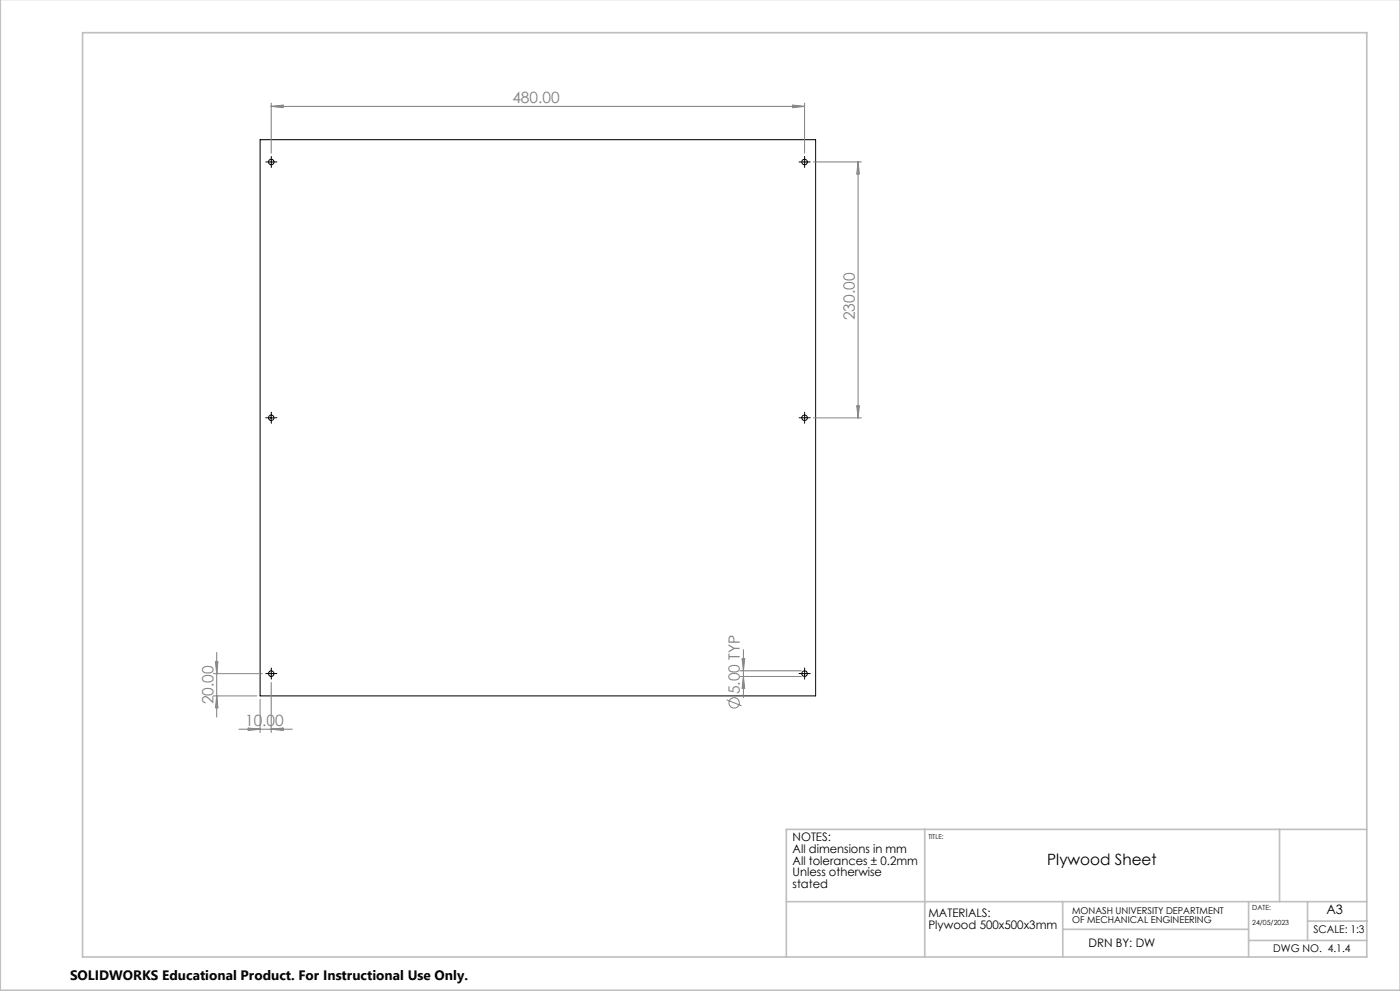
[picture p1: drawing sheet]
<svg xmlns="http://www.w3.org/2000/svg" width="420mm" height="297mm" viewBox="0 0 420 297" stroke-linecap="round" stroke-linejoin="round" font-family="sans-serif">
<g fill="none" stroke="#000" stroke-width=".3">
<path d="M78 41.9h166.7v166.7h-166.7zM80.5 125.2h1.7M81.4 124.4v1.6"/>
<circle cx="81.4" cy="48.6" r=".83"/>
<circle cx="241.4" cy="48.5" r=".84"/>
<circle cx="81.4" cy="125.2" r=".82"/>
<circle cx="241.4" cy="125.2" r=".83"/>
<circle cx="81.4" cy="201.9" r=".84"/>
<circle cx="241.4" cy="201.9" r=".84"/>
</g>
<g fill="none" stroke="#808080" stroke-width=".3">
<path d="M81.4 30.9v15M81.4 31.9h160M81.4 31.9l3.5-.4v.8zM237.8 31.5l3.6 .4-3.6 .4zM241.4 30.9v15M244.1 48.5h14.3M257.4 48.5v76.7M257.4 48.5l.4 3.6h-.8zM244.1 125.2h14.3M257 121.7h.8l-.4 3.5zM64.6 198.3h.8l-.4 3.6zM65 195.5v19.4"/>
<path d="M222.6 197.5h.8l-.4 3.5zM223 194.7v14.4M64 201.9h14.7M64 208.6h13M65 208.6l.4 3.5h-.8zM71.7 218.5h16M74.5 218.2l3.5 .3-3.5 .4zM78 209.5v10.1M81.4 204.5v15.1M81.4 218.5l3.5-.3v.7zM218 209.8l4.5 1.7M222 201h18.4"/>
<path d="M222 202.7h18.4M223 202.7l.4 3.6h-.8z"/>
<circle cx="220.2" cy="210.7" r="1.56"/>
</g>
<g fill="none" stroke="#000" stroke-width=".3" stroke-dasharray="15.2 1.3 1.3 1.3">
<path d="M80.6 48.5h-.9M81.4 48.5v-.8M81.4 48.5h-.8M81.4 48.5v.9M81.4 48.5h.8M81.4 47.7v-.8M81.4 49.4v.8M82.2 48.5h.9M240.6 48.5h-.9M241.4 48.5v-.8M241.4 48.5h-.8M241.4 48.5v.9"/>
<path d="M241.4 48.5h.8M241.4 47.7v-.8M241.4 49.4v.8M242.2 48.5h.9M80.6 125.2h-.9M81.4 124.4v-.9M81.4 126v.9M82.2 125.2h.9M240.6 125.2h-.9M241.4 125.2v-.8M241.4 125.2h-.8M241.4 125.2v.8"/>
<path d="M241.4 125.2h.8M241.4 124.4v-.9M241.4 126v.9M242.2 125.2h.9M80.6 201.9h-.9M81.4 201.9v-.9M81.4 201.9h-.8M81.4 201.9v.8M81.4 201.9h.8M81.4 201v-.8M81.4 202.7v.8M82.2 201.9h.9"/>
<path d="M240.6 201.9h-.9M241.4 201.9v-.9M241.4 201.9h-.8M241.4 201.9v.8M241.4 201.9h.8M241.4 201v-.8M241.4 202.7v.8M242.2 201.9h.9"/>
</g>
<path d="M.1 -.1v296.9h419.9M24.8 9.8h385.2v277h-385.2zM277.4 248.6v38.2M383.9 248.6v21.6M410 248.6h-174.1v38.2M235.9 270.2h174.1M318.8 270.2v16.6M318.8 278.5h55.8M374.6 270.2v16.6M392.3 270.2v11.7M392.3 276h17.8M374.6 281.9h35.4" fill="none" stroke="#c0c0c0" stroke-width=".5"/>
<g font-size="4.7" fill="#808080">
<text x="153.7" y="30.9">480.00</text>
<text x="256.4" y="96" transform="rotate(-90 256.4 96)">230.00</text>
<text x="222" y="208.1" transform="rotate(-90 222 208.1)">5.00 TYP</text>
<text x="64" y="211" transform="rotate(-90 64 211)">20.00</text>
<text x="73.5" y="217.5">10.00</text>
</g>
<text font-size="4.7" x="314.2" y="259.3">Plywood Sheet</text>
<text font-size="4.1" x="21" y="293.7">SOLIDWORKS Educational Product. For Instructional Use Only.</text>
<text font-size="3.9" x="398" y="273.9">A3</text>
<g font-size="3.5">
<text x="237.8" y="252.1">NOTES:</text>
<text x="237.8" y="255.6">All dimensions in mm</text>
<text x="237.8" y="259.2">All tolerances ± 0.2mm</text>
<text x="237.8" y="262.7">Unless otherwise</text>
<text x="237.8" y="266.2">stated</text>
<text x="278.5" y="275">MATERIALS:</text>
<text x="278.5" y="278.5">Plywood 500x500x3mm</text>
<text x="326.5" y="283.8">DRN BY: DW</text>
</g>
<g font-size="3.2">
<text x="394" y="279.5">SCALE: 1:3</text>
<text x="382" y="285.4">DWG NO. 4.1.4</text>
</g>
<g font-size="2.8">
<text x="321.6" y="273.9">MONASH UNIVERSITY DEPARTMENT</text>
<text x="321.6" y="276.8">OF MECHANICAL ENGINEERING</text>
</g>
<g font-size="2.1">
<text x="375.7" y="272.8">DATE:</text>
<text x="375.7" y="277.1">24/05/2023</text>
</g>
<text font-size="2" x="278.5" y="251.4">TITLE:</text>
</svg>
